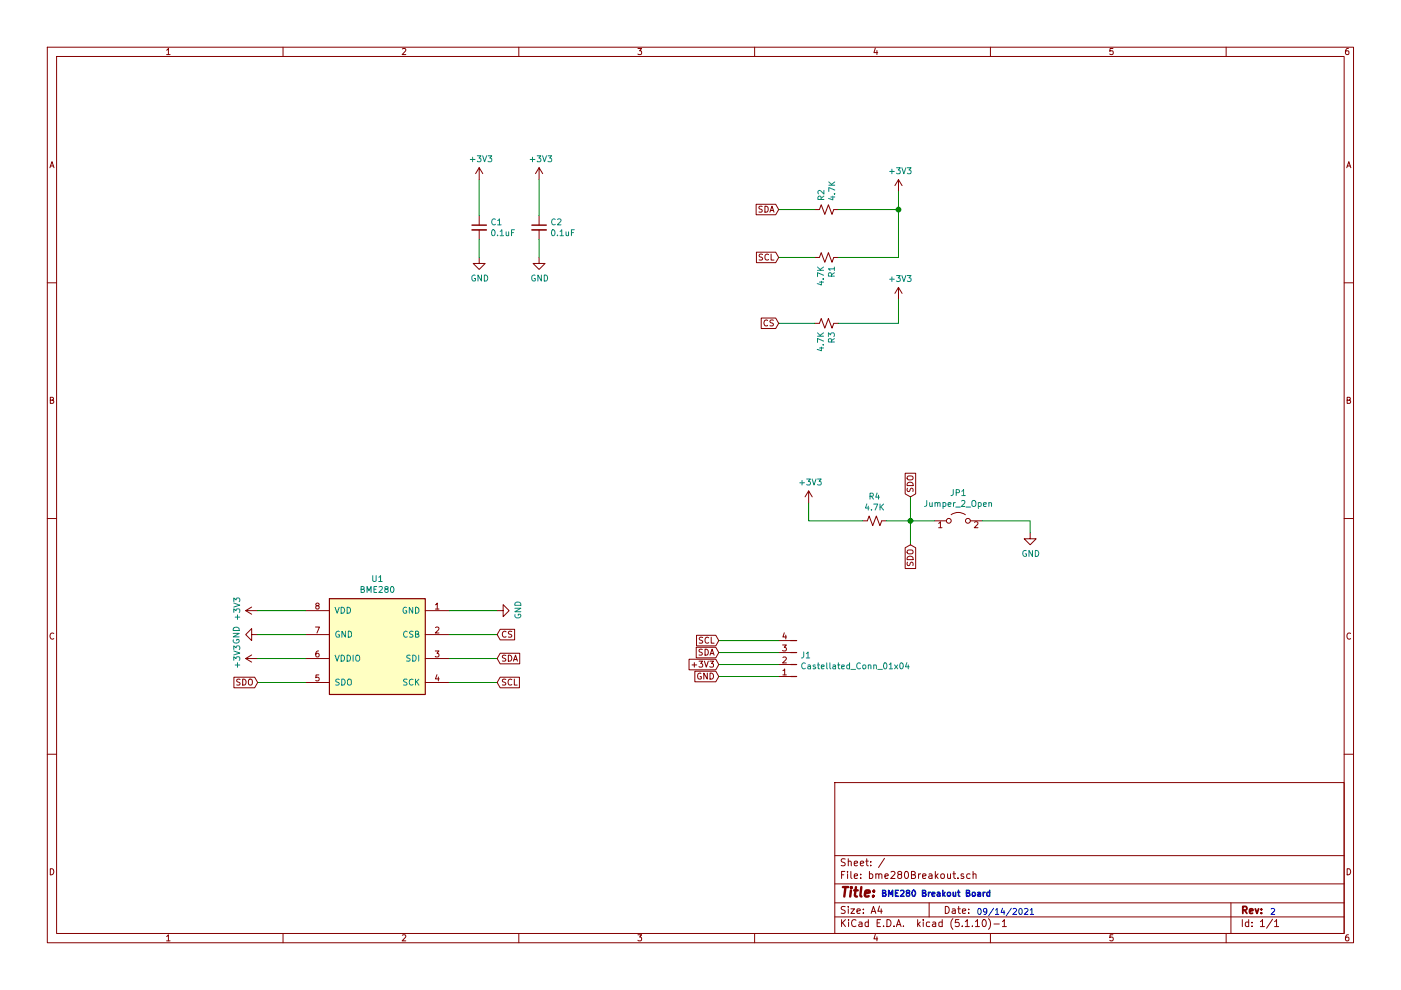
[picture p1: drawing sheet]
EESchema Schematic File Version 4
EELAYER 30 0
EELAYER END
$Descr A4 11693 8268
encoding utf-8
Sheet 1 1
Title ""
Date ""
Rev ""
Comp ""
Comment1 ""
Comment2 ""
Comment3 ""
Comment4 ""
$EndDescr
Text Notes 7350 7500 0    50   ~ 10
BME280 Breakout Board
Text Notes 8150 7650 0    50   ~ 0
09/14/2021
Text Notes 10600 7650 0    50   ~ 0
2
$Comp
L power:+3V3 #PWR0101
U 1 1
P 2150 5500
F 0 "#PWR0101" H 2150 5350 50  0001 C CNN
F 1 "+3V3" H 2165 5673 50  0000 C CNN
F 2 "" H 2150 5500 50  0001 C CNN
F 3 "" H 2150 5500 50  0001 C CNN
	1    2150 5500
	0    -1   -1   0   
$EndComp
$Comp
L power:GND #PWR0102
U 1 1
P 2150 5300
F 0 "#PWR0102" H 2150 5050 50  0001 C CNN
F 1 "GND" H 2155 5127 50  0000 C CNN
F 2 "" H 2150 5300 50  0001 C CNN
F 3 "" H 2150 5300 50  0001 C CNN
	1    2150 5300
	0    1    1    0   
$EndComp
Text GLabel 4150 5500 2    50   Input ~ 0
SDA
$Comp
L Device:C_Small C1
U 1 1
P 4000 1900
F 0 "C1" H 4092 1946 50  0000 L CNN
F 1 "0.1uF" H 4092 1855 50  0000 L CNN
F 2 "Capacitor_SMD:C_0603_1608Metric" H 4000 1900 50  0001 C CNN
F 3 "~" H 4000 1900 50  0001 C CNN
	1    4000 1900
	1    0    0    -1  
$EndComp
$Comp
L power:+3V3 #PWR0105
U 1 1
P 4000 1500
F 0 "#PWR0105" H 4000 1350 50  0001 C CNN
F 1 "+3V3" H 4015 1673 50  0000 C CNN
F 2 "" H 4000 1500 50  0001 C CNN
F 3 "" H 4000 1500 50  0001 C CNN
	1    4000 1500
	1    0    0    -1  
$EndComp
$Comp
L power:GND #PWR0106
U 1 1
P 4000 2150
F 0 "#PWR0106" H 4000 1900 50  0001 C CNN
F 1 "GND" H 4005 1977 50  0000 C CNN
F 2 "" H 4000 2150 50  0001 C CNN
F 3 "" H 4000 2150 50  0001 C CNN
	1    4000 2150
	1    0    0    -1  
$EndComp
Wire Wire Line
	4000 2000 4000 2150
$Comp
L power:GND #PWR0107
U 1 1
P 4500 2150
F 0 "#PWR0107" H 4500 1900 50  0001 C CNN
F 1 "GND" H 4505 1977 50  0000 C CNN
F 2 "" H 4500 2150 50  0001 C CNN
F 3 "" H 4500 2150 50  0001 C CNN
	1    4500 2150
	1    0    0    -1  
$EndComp
$Comp
L Device:C_Small C2
U 1 1
P 4500 1900
F 0 "C2" H 4592 1946 50  0000 L CNN
F 1 "0.1uF" H 4592 1855 50  0000 L CNN
F 2 "Capacitor_SMD:C_0603_1608Metric" H 4500 1900 50  0001 C CNN
F 3 "~" H 4500 1900 50  0001 C CNN
	1    4500 1900
	1    0    0    -1  
$EndComp
Wire Wire Line
	4500 2000 4500 2150
$Comp
L power:+3V3 #PWR0108
U 1 1
P 4500 1500
F 0 "#PWR0108" H 4500 1350 50  0001 C CNN
F 1 "+3V3" H 4515 1673 50  0000 C CNN
F 2 "" H 4500 1500 50  0001 C CNN
F 3 "" H 4500 1500 50  0001 C CNN
	1    4500 1500
	1    0    0    -1  
$EndComp
Wire Wire Line
	4500 1500 4500 1800
Text GLabel 4150 5700 2    50   Input ~ 0
SCL
Text GLabel 6500 2150 0    50   Input ~ 0
SCL
Text GLabel 6500 1750 0    50   Input ~ 0
SDA
$Comp
L Device:R_Small_US R2
U 1 1
P 6900 1750
F 0 "R2" H 6968 1796 50  0000 L CNN
F 1 "4.7K" H 6968 1705 50  0000 L CNN
F 2 "Resistor_SMD:R_0603_1608Metric" H 6900 1750 50  0001 C CNN
F 3 "~" H 6900 1750 50  0001 C CNN
	1    6900 1750
	0    -1   -1   0   
$EndComp
$Comp
L Device:R_Small_US R1
U 1 1
P 6900 2150
F 0 "R1" H 6968 2196 50  0000 L CNN
F 1 "4.7K" H 6968 2105 50  0000 L CNN
F 2 "Resistor_SMD:R_0603_1608Metric" H 6900 2150 50  0001 C CNN
F 3 "~" H 6900 2150 50  0001 C CNN
	1    6900 2150
	0    1    1    0   
$EndComp
$Comp
L power:+3V3 #PWR0112
U 1 1
P 7500 1600
F 0 "#PWR0112" H 7500 1450 50  0001 C CNN
F 1 "+3V3" H 7515 1773 50  0000 C CNN
F 2 "" H 7500 1600 50  0001 C CNN
F 3 "" H 7500 1600 50  0001 C CNN
	1    7500 1600
	1    0    0    -1  
$EndComp
Text GLabel 2150 5700 0    50   Input ~ 0
SDO
$Comp
L Jumper:Jumper_2_Open JP1
U 1 1
P 8000 4350
F 0 "JP1" H 8000 4585 50  0000 C CNN
F 1 "Jumper_2_Open" H 8000 4494 50  0000 C CNN
F 2 "Jumper:SolderJumper-2_P1.3mm_Open_TrianglePad1.0x1.5mm" H 8000 4350 50  0001 C CNN
F 3 "~" H 8000 4350 50  0001 C CNN
	1    8000 4350
	1    0    0    -1  
$EndComp
$Comp
L power:GND #PWR0115
U 1 1
P 8600 4450
F 0 "#PWR0115" H 8600 4200 50  0001 C CNN
F 1 "GND" H 8605 4277 50  0000 C CNN
F 2 "" H 8600 4450 50  0001 C CNN
F 3 "" H 8600 4450 50  0001 C CNN
	1    8600 4450
	1    0    0    -1  
$EndComp
Wire Wire Line
	8200 4350 8600 4350
Wire Wire Line
	8600 4350 8600 4450
$Comp
L Device:R_Small_US R4
U 1 1
P 7300 4350
F 0 "R4" V 7095 4350 50  0000 C CNN
F 1 "4.7K" V 7186 4350 50  0000 C CNN
F 2 "Resistor_SMD:R_0603_1608Metric" H 7300 4350 50  0001 C CNN
F 3 "~" H 7300 4350 50  0001 C CNN
	1    7300 4350
	0    1    1    0   
$EndComp
$Comp
L power:+3V3 #PWR0116
U 1 1
P 6750 4200
F 0 "#PWR0116" H 6750 4050 50  0001 C CNN
F 1 "+3V3" H 6765 4373 50  0000 C CNN
F 2 "" H 6750 4200 50  0001 C CNN
F 3 "" H 6750 4200 50  0001 C CNN
	1    6750 4200
	1    0    0    -1  
$EndComp
Wire Wire Line
	6750 4200 6750 4350
Wire Wire Line
	6750 4350 7200 4350
Wire Wire Line
	7400 4350 7600 4350
Text GLabel 7600 4150 1    50   Input ~ 0
SDO
Text GLabel 7600 4550 3    50   Input ~ 0
SDO
Wire Wire Line
	7600 4150 7600 4350
Connection ~ 7600 4350
Wire Wire Line
	7600 4350 7800 4350
Wire Wire Line
	7600 4550 7600 4350
Text GLabel 6000 5350 0    50   Input ~ 0
SCL
Text GLabel 6000 5450 0    50   Input ~ 0
SDA
Text GLabel 6000 5550 0    50   Input ~ 0
+3V3
Text GLabel 6000 5650 0    50   Input ~ 0
GND
Wire Wire Line
	6000 5350 6500 5350
Wire Wire Line
	6500 5450 6000 5450
Wire Wire Line
	6000 5550 6500 5550
Wire Wire Line
	6500 5650 6000 5650
Wire Wire Line
	6500 1750 6800 1750
Wire Wire Line
	6500 2150 6800 2150
Wire Wire Line
	7000 2150 7500 2150
Wire Wire Line
	7500 2150 7500 1750
Wire Wire Line
	7000 1750 7500 1750
Connection ~ 7500 1750
Wire Wire Line
	7500 1750 7500 1600
Text GLabel 4150 5300 2    50   Input ~ 0
CS
Text GLabel 6500 2700 0    50   Input ~ 0
CS
$Comp
L Device:R_Small_US R3
U 1 1
P 6900 2700
F 0 "R3" H 6968 2746 50  0000 L CNN
F 1 "4.7K" H 6968 2655 50  0000 L CNN
F 2 "Resistor_SMD:R_0603_1608Metric" H 6900 2700 50  0001 C CNN
F 3 "~" H 6900 2700 50  0001 C CNN
	1    6900 2700
	0    1    1    0   
$EndComp
$Comp
L power:+3V3 #PWR0109
U 1 1
P 7500 2500
F 0 "#PWR0109" H 7500 2350 50  0001 C CNN
F 1 "+3V3" H 7515 2673 50  0000 C CNN
F 2 "" H 7500 2500 50  0001 C CNN
F 3 "" H 7500 2500 50  0001 C CNN
	1    7500 2500
	1    0    0    -1  
$EndComp
Wire Wire Line
	6500 2700 6800 2700
Wire Wire Line
	7000 2700 7500 2700
Wire Wire Line
	7500 2700 7500 2500
Wire Wire Line
	4000 1500 4000 1800
Wire Wire Line
	3750 5500 4150 5500
Wire Wire Line
	3750 5700 4150 5700
Wire Wire Line
	2550 5700 2150 5700
Wire Wire Line
	3750 5300 4150 5300
$Comp
L DS-sensors:BME280 U1
U 1 1
P 3150 4950
F 0 "U1" H 3150 5067 50  0000 C CNN
F 1 "BME280" H 3150 4976 50  0000 C CNN
F 2 "DS-sensors:Bosch_LGA-8_2.5x2.5mm_P0.65mm_ClockwisePinNumbering" H 3150 4050 50  0001 C CNN
F 3 "" H 3150 4050 50  0001 C CNN
	1    3150 4950
	1    0    0    -1  
$EndComp
$Comp
L power:+3V3 #PWR0103
U 1 1
P 2150 5100
F 0 "#PWR0103" H 2150 4950 50  0001 C CNN
F 1 "+3V3" H 2165 5273 50  0000 C CNN
F 2 "" H 2150 5100 50  0001 C CNN
F 3 "" H 2150 5100 50  0001 C CNN
	1    2150 5100
	0    -1   -1   0   
$EndComp
$Comp
L power:GND #PWR0104
U 1 1
P 4150 5100
F 0 "#PWR0104" H 4150 4850 50  0001 C CNN
F 1 "GND" H 4155 4927 50  0000 C CNN
F 2 "" H 4150 5100 50  0001 C CNN
F 3 "" H 4150 5100 50  0001 C CNN
	1    4150 5100
	0    -1   -1   0   
$EndComp
Wire Wire Line
	3750 5100 4150 5100
Wire Wire Line
	2550 5100 2150 5100
Wire Wire Line
	2150 5300 2550 5300
Wire Wire Line
	2550 5500 2150 5500
$Comp
L DS-connectors:Castellated_Conn_01x04 J1
U 1 1
P 6650 5700
F 0 "J1" H 6620 5476 50  0000 R CNN
F 1 "Castellated_Conn_01x04" H 6620 5567 50  0000 R CNN
F 2 "DS-connectors:Castellated_PinHeader_01x04_P2.54mm_Vertical" H 6650 5700 50  0001 C CNN
F 3 "" H 6650 5700 50  0001 C CNN
	1    6650 5700
	-1   0    0    1   
$EndComp
$EndSCHEMATC
